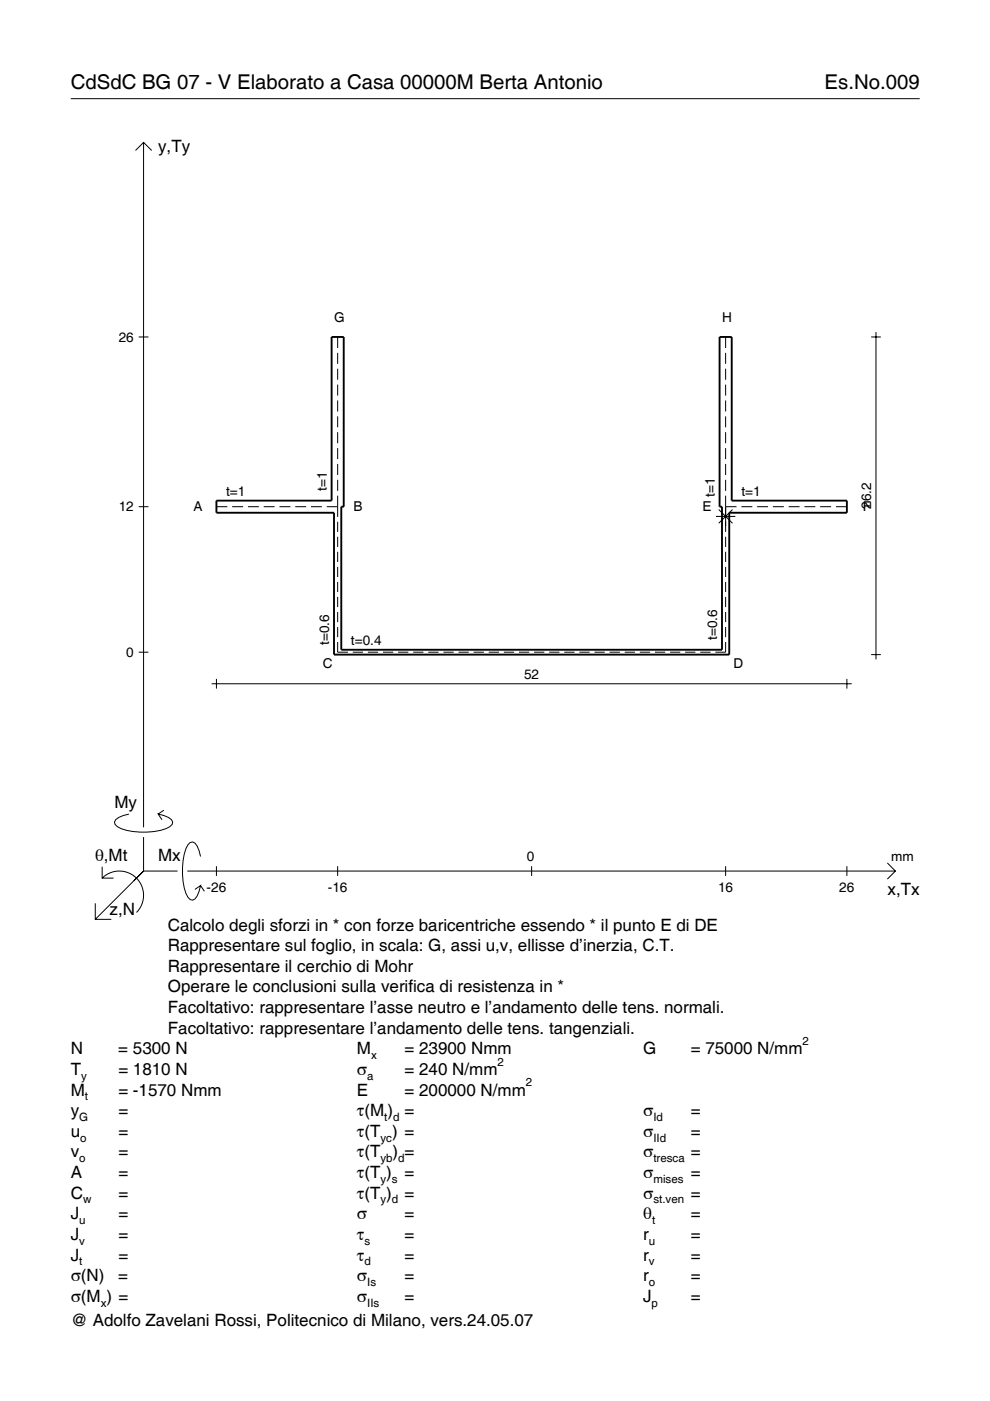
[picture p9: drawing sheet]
<svg xmlns="http://www.w3.org/2000/svg" width="210mm" height="297mm" viewBox="0 0 210 297" stroke-linecap="round" stroke-linejoin="round" font-family="sans-serif">
<g fill="none" stroke="#000" stroke-width=".21">
<path d="M15 20.9h180M28.7 31.9l1.7-1.7 1.8 1.7M30.4 30.2v145.2M29.4 71.4h2.1M71.6 71.4v2.4M71.6 74.8v2.3M71.6 78.2v2.3M153.8 71.4v2.4M153.8 74.8v2.3M153.8 78.2v2.3M184.7 71.4h2.1M185.7 70.4v69.4"/>
<path d="M71.6 81.5v2.4M71.6 84.9v2.3M71.6 88.3v2.3M71.6 91.6v2.4M71.6 95v2.3M71.6 98.4v2.3M153.8 81.5v2.4M153.8 84.9v2.3M153.8 88.3v2.3M153.8 91.6v2.4M153.8 95v2.3M153.8 98.4v2.3"/>
<path d="M29.4 107.4h2.1M45.9 107.4h2.3M49.2 107.4h2.3M52.6 107.4h2.3M55.9 107.4h2.3M59.2 107.4h2.4M62.6 107.4h2.3M65.9 107.4h2.3M69.3 107.4h2.3M71.6 101.7v2.4M71.6 105.1v4.5M71.6 110.6v2.2"/>
<path d="M71.6 113.8v2.2M71.6 117v2.2M151.8 109.5h4.1M152.4 108l2.9 2.9M153.8 107.4h2.4M153.8 101.7v2.4M153.8 105.1v7.7M153.8 113.8v2.2M153.8 117v2.2M155.3 108l-2.9 2.9M157.2 107.4h2.3M160.5 107.4h2.3"/>
<path d="M163.9 107.4h2.3M167.2 107.4h2.3M170.6 107.4h2.3M173.9 107.4h2.3M177.2 107.4h2.4M29.4 138.3h2.1M71.6 136.1v2.2h2.2M71.6 120.2v2.1M71.6 123.4v2.1M71.6 126.6v2.1M71.6 129.7v2.2M71.6 132.9v2.2"/>
<path d="M74.8 138.3h2.2M78 138.3h2.2M81.2 138.3h2.2M84.4 138.3h2.2M87.6 138.3h2.2M90.8 138.3h2.2M94 138.3h2.2M97.2 138.3h2.2M100.4 138.3h2.2M103.6 138.3h2.2M106.8 138.3h2.2M110 138.3h2.2"/>
<path d="M113.2 138.3h2.2M116.4 138.3h2.2M119.6 138.3h2.2M122.8 138.3h2.2M126 138.3h2.2M129.2 138.3h2.2M132.5 138.3h2.1M135.7 138.3h2.1M138.9 138.3h2.1M142.1 138.3h2.1M145.3 138.3h2.1M148.5 138.3h2.1"/>
<path d="M153.8 136.1v2.2h-2.1M153.8 120.2v2.1M153.8 123.4v2.1M153.8 126.6v2.1M153.8 129.7v2.2M153.8 132.9v2.2M184.7 138.8h2.1M44.9 145h135.7M45.9 143.9v2.1M179.6 143.9v2.1M27.3 172.6a3.6 3.6 0 0 0-3 1.7l.1 .5a5.7 5.7 0 0 0 3.8 1.5 13.3 13.3 0 0 0 7.8-1l.5-.5 .1-.5a3.6 3.6 0 0 0-3.1-1.7l.8 1.2M30.4 177.5v7.2"/>
<path d="M34.7 171.8l-1.2 .8M20.2 191.5v3.4h3.4M21.7 186.2a5.1 5.1 0 0 1 7.2 0 5.1 5.1 0 0 1 0 7.3M21.7 183.8v2.4h2.4M30.4 184.7l-10.2 10.2M30.4 184.7l-2 2M30.4 184.7h7.2M39.7 184.7h150.1M42.5 181.6a3.6 3.6 0 0 0-1.7-3.1l-.5 .1a5.7 5.7 0 0 0-1.5 3.8 13.3 13.3 0 0 0 1 7.8l.5 .5 .5 .2a3.6 3.6 0 0 0 1.7-3.1l-1.2 .8M42.5 187.8l.8 1.2M45.9 183.7v2M71.6 183.7v2"/>
<path d="M112.7 183.7v2M153.8 183.7v2M179.6 183.7v2M188.1 183l1.7 1.7-1.7 1.7"/>
</g>
<path d="M70.3 71.4h2.6v36h-.5v30.4h80.7v-30.4h-.5v-36h2.5v34.7h24.5v2.6h-25v30.1h-83.8v-30.1h-24.9v-2.6h24.4z" fill="none" stroke="#000" stroke-width=".4"/>
<g font-size="4.3">
<text x="15" y="18.9">CdSdC BG 07 - V Elaborato a Casa 00000M Berta Antonio</text>
<text x="174.8" y="18.9">Es.No.009</text>
</g>
<g font-size="3.6">
<text x="33.5" y="32.3">y,Ty</text>
<text x="24.3" y="171.3">My</text>
<text x="20.1" y="182.6">θ,Mt</text>
<text x="33.5" y="182.6">Mx</text>
<text x="188.2" y="189.8">x,Tx</text>
<text x="23.2" y="193.9">z,N</text>
<text x="35.6" y="197.3">Calcolo degli sforzi in * con forze baricentriche essendo * il punto E di DE</text>
<text x="35.6" y="201.7">Rappresentare sul foglio, in scala: G, assi u,v, ellisse d’inerzia, C.T.</text>
<text x="35.6" y="206">Rappresentare il cerchio di Mohr</text>
<text x="35.6" y="210.4">Operare le conclusioni sulla verifica di resistenza in *</text>
<text x="35.6" y="214.8">Facoltativo: rappresentare l’asse neutro e l’andamento delle tens. normali.</text>
<text x="35.6" y="219.2">Facoltativo: rappresentare l’andamento delle tens. tangenziali.</text>
<text x="15" y="223.5">N</text>
<text x="15" y="227.9">T</text>
<text x="25.1" y="223.5">= 5300 N</text>
<text x="25.1" y="227.9">= 1810 N</text>
<text x="75.7" y="227.9">σ</text>
<text x="75.7" y="223.5">M</text>
<text x="85.8" y="223.5">= 23900 Nmm</text>
<text x="85.8" y="227.9">= 240 N/mm</text>
<text x="136.4" y="223.5">G</text>
<text x="146.5" y="223.5">= 75000 N/mm</text>
<text x="15" y="232.3">M</text>
<text x="25.1" y="232.3">= -1570 Nmm</text>
<text x="75.7" y="232.3">E</text>
<text x="85.8" y="232.3">= 200000 N/mm</text>
<text x="15" y="236.7">y</text>
<text x="25.1" y="236.7">=</text>
<text x="75.7" y="236.7">τ(M ) =</text>
<text x="136.4" y="236.7">σ</text>
<text x="146.5" y="236.7">=</text>
<text x="15" y="241">u</text>
<text x="15" y="245.4">v</text>
<text x="25.1" y="241">=</text>
<text x="25.1" y="245.4">=</text>
<text x="75.7" y="241">τ(T ) =</text>
<text x="75.7" y="245.4">τ(T</text>
<text x="83.3" y="245.4">) =</text>
<text x="136.4" y="241">σ</text>
<text x="136.4" y="245.4">σ</text>
<text x="146.5" y="241">=</text>
<text x="146.5" y="245.4">=</text>
<text x="15" y="249.8">A</text>
<text x="25.1" y="249.8">=</text>
<text x="75.7" y="249.8">τ(T )</text>
<text x="85.8" y="249.8">=</text>
<text x="136.4" y="249.8">σ</text>
<text x="146.5" y="249.8">=</text>
<text x="15" y="254.2">C</text>
<text x="25.1" y="254.2">=</text>
<text x="75.7" y="254.2">τ(T )</text>
<text x="85.8" y="254.2">=</text>
<text x="136.4" y="254.2">σ</text>
<text x="146.5" y="254.2">=</text>
<text x="15" y="258.5">J</text>
<text x="15" y="262.9">J</text>
<text x="25.1" y="258.5">=</text>
<text x="25.1" y="262.9">=</text>
<text x="75.7" y="258.5">σ</text>
<text x="75.7" y="262.9">τ</text>
<text x="85.8" y="258.5">=</text>
<text x="85.8" y="262.9">=</text>
<text x="136.4" y="258.5">θ</text>
<text x="136.4" y="262.9">r</text>
<text x="146.5" y="258.5">=</text>
<text x="146.5" y="262.9">=</text>
<text x="15" y="267.3">J</text>
<text x="25.1" y="267.3">=</text>
<text x="75.7" y="267.3">τ</text>
<text x="85.8" y="267.3">=</text>
<text x="136.4" y="267.3">r</text>
<text x="146.5" y="267.3">=</text>
<text x="15" y="271.7">σ(N)</text>
<text x="25.1" y="271.7">=</text>
<text x="75.7" y="271.7">σ</text>
<text x="85.8" y="271.7">=</text>
<text x="136.4" y="271.7">r</text>
<text x="146.5" y="271.7">=</text>
<text x="15" y="281.2">@ Adolfo Zavelani Rossi, Politecnico di Milano, vers.24.05.07</text>
<text x="15" y="276">σ(M ) =</text>
<text x="75.7" y="276">σ</text>
<text x="85.8" y="276">=</text>
<text x="136.4" y="276">J</text>
<text x="146.5" y="276">=</text>
</g>
<g font-size="2.9">
<text x="70.8" y="68.2">G</text>
<text x="153.1" y="68.2">H</text>
<text x="25.2" y="72.4">26</text>
<text x="47.9" y="105.1">t=1</text>
<text x="69.3" y="104.1" transform="rotate(-90 69.3 104.1)">t=1</text>
<text x="151.5" y="105.4" transform="rotate(-90 151.5 105.4)">t=1</text>
<text x="157.2" y="105.1">t=1</text>
<text x="184.7" y="107.9" transform="rotate(-90 184.7 107.9)">26.2</text>
<text x="25.2" y="108.4">12</text>
<text x="41" y="108.3">A</text>
<text x="75" y="108.3">B</text>
<text x="149" y="108.3">E</text>
<text x="182.9" y="108.3">F</text>
<text x="69.8" y="136.7" transform="rotate(-90 69.8 136.7)">t=0.6</text>
<text x="74.4" y="136.7">t=0.4</text>
<text x="152" y="135.7" transform="rotate(-90 152 135.7)">t=0.6</text>
<text x="26.8" y="139.3">0</text>
<text x="68.4" y="141.6">C</text>
<text x="111.1" y="143.9">52</text>
<text x="155.5" y="141.6">D</text>
<text x="111.7" y="182.6">0</text>
<text x="189" y="182.6">mm</text>
<text x="43.8" y="189.1">-26</text>
<text x="69.5" y="189.1">-16</text>
<text x="152.2" y="189.1">16</text>
<text x="178" y="189.1">26</text>
</g>
<g font-size="2.4">
<text x="170.2" y="221.5">2</text>
<text x="78.7" y="224.5">x</text>
<text x="105.5" y="225.9">2</text>
<text x="17.2" y="228.9">y</text>
<text x="18" y="233.3">t</text>
<text x="77.9" y="228.9">a</text>
<text x="111.5" y="230.3">2</text>
<text x="16.8" y="237.7">G</text>
<text x="81.5" y="237.7">t d</text>
<text x="138.5" y="237.7">Id</text>
<text x="17" y="242">o</text>
<text x="80.7" y="242">yc</text>
<text x="138.5" y="242">IId</text>
<text x="16.8" y="246.4">o</text>
<text x="80.7" y="246.4">yb d</text>
<text x="80.7" y="250.8">y s</text>
<text x="138.5" y="246.4">tresca</text>
<text x="138.5" y="250.8">mises</text>
<text x="17.6" y="255.2">w</text>
<text x="80.7" y="255.2">y d</text>
<text x="138.5" y="255.2">st.ven</text>
<text x="16.8" y="259.5">u</text>
<text x="16.8" y="263.9">v</text>
<text x="77.3" y="263.9">s</text>
<text x="137.6" y="263.9">u</text>
<text x="138.2" y="259.5">t</text>
<text x="16.8" y="268.3">t</text>
<text x="77.3" y="268.3">d</text>
<text x="137.6" y="268.3">v</text>
<text x="77.9" y="272.7">Is</text>
<text x="137.6" y="272.7">o</text>
<text x="21.4" y="277">x</text>
<text x="77.9" y="277">IIs</text>
<text x="138.2" y="277">p</text>
</g>
</svg>
